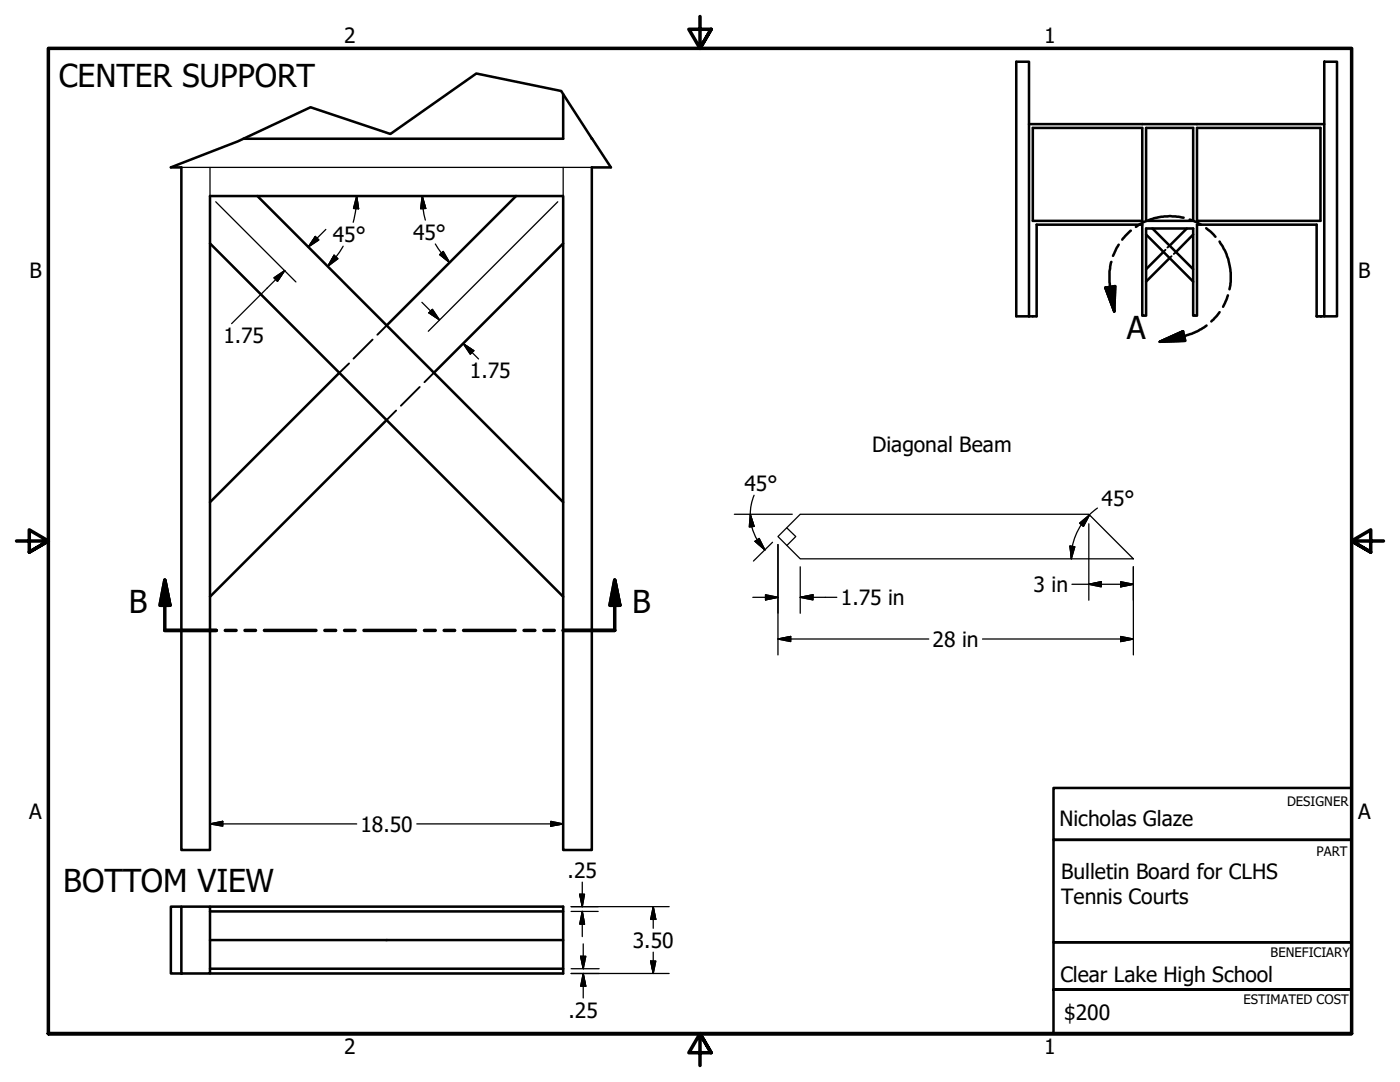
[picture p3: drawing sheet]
<svg xmlns="http://www.w3.org/2000/svg" width="279mm" height="216mm" viewBox="0 0 279 216" stroke-linecap="round" stroke-linejoin="round" font-family="sans-serif">
<!-- layer: Visible (ANSI) -->
<g fill="none" stroke="#000" stroke-width=".51">
<path d="M112.4 18.8v8.9h-63.8M264.3 12.3h2.5v50.8h-2.5zM34.1 33.4h2.1v136.2h5.7v-130.5h70.5v130.5h5.7v-136.2h3.8M51.4 39.1l61 61.1M103 39.1l-25.8 25.9M118.1 27.6l.1 .1M205.4 24.8h58.9M206.1 25.5h21.9v18.6h-21.9zM228.7 25.5h9.4v18.6h-9.4zM238.9 25.5h24.6v18.6h-24.6zM41.9 48.6l70.5 70.5M112.4 48.6l-25.8 25.8"/>
<path d="M228.7 46.8l9.4 9.4M230 45.6l8.1 8.1M232.2 50.3l-3.5 3.4M233.4 51.5l-4.7 4.7M236.9 45.6l-3.5 3.4M238.1 46.8l-3.4 3.5M67.8 74.4l-25.9 25.8M205.4 63.1v-50.8h-2.6v50.8h4.1v-18.3h21.1v18.2h.7v-17.4h9.4v17.4h.8v-18.2h23.9v18.3h1.5M77.2 83.8l-35.3 35.3M36.2 180.9h5.7v13.3h-5.7zM36.2 180.9h-2.1v13.3h2.1M41.9 180.9h70.5v13.3h-70.5"/>
<path d="M41.9 187.6h70.5M41.9 193.3h70.5M41.9 181.9h70.5"/>
</g>
<g fill="#000">
<circle cx="262.8" cy="63.1" r=".25"/>
<circle cx="263.5" cy="63.1" r=".25"/>
</g>
<!-- layer: Hidden (ANSI) -->
<path d="M232.6 49.8l-.4 .5M233.4 49l-.4 .4M233.8 51.1l-.4 .4M234.7 50.3l-.4 .4M69.7 72.5l-1.9 1.9M74.4 67.8l-3.9 3.8M77.2 65l-1.9 1.8M83.8 77.2l-3.8 3.8M86.6 74.4l-1.9 1.9M79.1 81.9l-1.9 1.9" fill="none" stroke="#000" stroke-width=".38"/>
<!-- layer: Break Line (ANSI) -->
<path d="M34.1 33.4a222.9 222.9 0 0 0 27.9-12l15.9 5.3 17.2-12 16.9 3.5 9.9 15.2" fill="none" stroke="#000" stroke-width=".51"/>
<!-- layer: Detail Boundary (ANSI) -->
<path d="M220.6 57.4l2-.3-.2 5.1zM221.8 52.3a11.4 11.4 0 0 0-.2 4.9l.8 5M223.3 48.8l-1.2 2.3M225.7 46l-1.7 1.8M236.2 43.4a11.9 11.9 0 0 0-9.5 1.9M237.4 43.8l2.3 1M240.7 45.5l1.9 1.7M243.4 48.2a12.4 12.4 0 0 1 2 9.5M245 58.9l-.9 2.3M231.5 68.2l4.6-2.1 .4 1.9zM240.8 65a12.9 12.9 0 0 1-4.5 2.1l-4.8 1.1M243.4 62.3l-1.7 1.8" fill="none" stroke="#000" stroke-width=".51"/>
<path d="M220.6 57.4l1.8 4.8zM220.6 57.4l2-.3-.2 5.1zM231.5 68.2l4.6-2.1zM231.5 68.2l4.6-2.1 .4 1.9z" fill="#000" stroke="#000" stroke-width=".51"/>
<!-- layer: Section Line (ANSI) -->
<g fill="none" stroke="#000" stroke-width=".7">
<path d="M32.9 115.8l1 5h-2zM32.9 115.8v10h10.3M122.7 115.8l1 5h-2zM122.7 115.8v10h-10.3M45 125.8h2.1M48.9 125.8h2.1M52.8 125.8h10.3M64.8 125.8h2.2M68.8 125.8h2.1M72.6 125.8h10.3M84.7 125.8h2.2M88.6 125.8h2.1"/>
<path d="M92.5 125.8h10.3M104.6 125.8h2.1M108.5 125.8h2.1"/>
</g>
<path d="M32.9 115.8l1 5zM32.9 115.8l1 5h-2zM122.7 115.8l1 5zM122.7 115.8l1 5h-2z" fill="#000" stroke="#000" stroke-width=".7"/>
<!-- layer: Border (ANSI) -->
<path d="M139.7 3.3v6.4l-2.2-3.9h4.4l-2.2 3.9 2.2-3.9M3.3 107.9h6.4l-3.9-2.2v4.5l3.9-2.3-3.9 2.3M276.1 107.9h-6.4l3.9-2.2v4.5l-3.9-2.3 3.9 2.3M9.7 206.2v-196.5h260v196.5h-260h260M141.9 210.1l-2.2-3.9 2.2 3.9h-4.4l2.2-3.9v6.4" fill="none" stroke="#000" stroke-width=".7"/>
<!-- layer: Title (ANSI) -->
<path d="M210.2 157.2h59.5v10.4h-59.5zM210.2 167.6h59.5v20.4h-59.5zM210.2 188h59.5v18.2h-59.5v-8.7h59.5h-59.5z" fill="none" stroke="#000" stroke-width=".51"/>
<!-- layer: Sketch Geometry (ANSI) -->
<path d="M35.9 33.4h82.1M41.9 33.4v5.7M112.4 33.4v5.7M155.3 107.1l4.4-4.5h57.6l8.9 8.9h-66.5zM157 105.3l1.8 1.8-1.8 1.7" fill="none" stroke="#000" stroke-width=".25"/>
<!-- layer: Dimension (ANSI) -->
<g fill="none" stroke="#000" stroke-width=".25">
<path d="M71.2 39.1l.4 2.6-1.1-.1zM71.2 39.1l-.2 2.5-.5 2.8M84.3 39.1l.7 2.5-1.1 .1zM84.3 39.1l.2 2.6M43.1 40.3l16 16M54.7 55.4l2.1-1.4-1.4 2.1zM56.8 54l-10.6 10.6M62.9 47.2l.7 .7-2.1 1.4zM65 45.8l-3.5 3.5M66.7 50.9l.7 .7-2 1.5zM67.1 51.3l-1.7 1.8M68.5 49.1l-1.5 2.2"/>
<path d="M84.4 41.6l.5 2.3M86.9 48.7l1.2 1.8M87.8 50.8l.7-.6 1.2 2.2zM88.1 50.5l1.6 1.9M111.3 40.3l-25.8 25.8M84.2 60.3l3.5 3.5M86.3 61.7l1.4 2.1-2.1-1.4zM92.5 68.6l2.1 1.4-.7 .7zM92.5 68.6l3 3M150.5 98.8l-.6 1.9a9.8 9.8 0 0 0 .2 4.4M146.6 102.6h11.5M149.7 102.6l.8 2.4-1 .2z"/>
<path d="M150 105.1l.5 1.4 .6 1.2M150.2 119.2h5.1M150.7 108l.8-.6 1.2 2.3zM151.1 107.8l1.6 1.9M152.8 118.7l2.5 .5-2.5 .5zM154.2 108.2l-3.8 3.8M155.3 108.6v22.1M159.7 119.2l2.5-.5v1zM159.7 119.2h7.3M159.7 113.1v9.3M213.6 109l.9 .1-.7 2.4zM213.9 116.6h12.3"/>
<path d="M214 109l-.2 2.5M215.5 104.4l1.9-1.7-1.2 2.3zM215.8 104.7l-1 1.8-.8 2.5M217.3 116.6l2.5-.5v1zM217.3 104.5v15.3M217.4 102.7l-1.6 2M219 101.4l-1.6 1.4M223.6 116.1l2.6 .5-2.6 .5zM226.2 113.1v17.6M155.3 127.5l2.5-.5v1zM155.3 127.5h30.1M196.1 127.5h30.1"/>
<path d="M223.6 127l2.6 .5-2.6 .5zM41.9 164.4l2.5-.5v.9zM41.9 164.4h29.3M83.2 164.4h29.2M109.9 163.9l2.5 .5-2.5 .4zM115.7 178.4h.9l-.4 2.5zM116.2 176v4.9M114 194.2h19.5M114 180.9h19.5M114 181.9h5.4M114 193.3h5.6M115.9 190.8h1l-.5 2.5z"/>
<path d="M116.2 181.9l.4 2.5h-.9zM116.2 181.9v5M116.4 194.2l.5 2.6h-1zM116.4 188.3v5M116.4 194.2v4.9M129.9 191.8h1l-.5 2.4zM130.4 180.9l.5 2.6h-1zM130.4 180.9v4.3M130.4 190v4.2"/>
</g>
<g fill="#000" stroke="#000" stroke-width=".25">
<path d="M56.8 54l-1.4 2.1zM54.7 55.4l2.1-1.4-1.4 2.1zM62.9 47.2l-1.4 2.1zM62.9 47.2l.7 .7-2.1 1.4zM66.7 50.9l-1.3 2.2zM66.7 50.9l.7 .7-2 1.5zM71.2 39.1l.4 2.6zM71.2 39.1l.4 2.6-1.1-.1zM84.3 39.1l.7 2.5zM84.3 39.1l.7 2.5-1.1 .1zM87.8 50.8l1.9 1.6zM87.8 50.8l.7-.6 1.2 2.2z"/>
<path d="M85.6 62.4l2.1 1.4zM86.3 61.7l1.4 2.1-2.1-1.4zM92.5 68.6l2.1 1.4zM92.5 68.6l2.1 1.4-.7 .7zM149.7 102.6l.8 2.4zM149.7 102.6l.8 2.4-1 .2zM150.7 108l2 1.7zM150.7 108l.8-.6 1.2 2.3zM152.8 119.7l2.5-.5zM152.8 118.7l2.5 .5-2.5 .5zM159.7 119.2l2.5-.5zM159.7 119.2l2.5-.5v1z"/>
<path d="M213.6 109l.2 2.5zM213.6 109l.9 .1-.7 2.4zM217.4 102.7l-1.2 2.3zM215.5 104.4l1.9-1.7-1.2 2.3zM217.3 116.6l2.5-.5zM217.3 116.6l2.5-.5v1zM223.6 117.1l2.6-.5zM223.6 116.1l2.6 .5-2.6 .5zM155.3 127.5l2.5-.5zM155.3 127.5l2.5-.5v1zM223.6 128l2.6-.5zM223.6 127l2.6 .5-2.6 .5z"/>
<path d="M41.9 164.4l2.5-.5zM41.9 164.4l2.5-.5v.9zM109.9 164.8l2.5-.4zM109.9 163.9l2.5 .5-2.5 .4zM115.7 178.4l.5 2.5zM115.7 178.4h.9l-.4 2.5zM115.9 190.8l.5 2.5zM115.9 190.8h1l-.5 2.5zM116.2 181.9l.4 2.5zM116.2 181.9l.4 2.5h-.9zM116.4 194.2l.5 2.6zM116.4 194.2l.5 2.6h-1z"/>
<path d="M129.9 191.8l.5 2.4zM129.9 191.8h1l-.5 2.4zM130.4 180.9l.5 2.6zM130.4 180.9l.5 2.6h-1z"/>
</g>
<g font-size="6.3">
<text x="11.7" y="17.3">CENTER SUPPORT</text>
<text x="224.9" y="67.6">A</text>
<text x="25.7" y="122.3">B</text>
<text x="126.2" y="122.3">B</text>
<text x="12.6" y="178">BOTTOM VIEW</text>
</g>
<g font-size="4.2">
<text x="68.7" y="8.6">2</text>
<text x="208.4" y="8.6">1</text>
<text x="82.4" y="47.8">45°</text>
<text x="66.4" y="48.3">45°</text>
<text x="5.9" y="55.5">B</text>
<text x="271.1" y="55.5">B</text>
<text x="44.6" y="68.5">1.75</text>
<text x="93.8" y="75.5">1.75</text>
<text x="174.1" y="90.1">Diagonal Beam</text>
<text x="148.6" y="98">45°</text>
<text x="219.8" y="101">45°</text>
<text x="206.2" y="118.1">3 in</text>
<text x="167.8" y="120.7">1.75 in</text>
<text x="186.1" y="129">28 in</text>
<text x="5.8" y="163.4">A</text>
<text x="71.9" y="165.9">18.50</text>
<text x="211.5" y="164.9">Nicholas Glaze</text>
<text x="271" y="163.4">A</text>
<text x="113.3" y="175.2">.25</text>
<text x="211.8" y="175.4">Bulletin Board for CLHS</text>
<text x="211.8" y="180.4">Tennis Courts</text>
<text x="126.3" y="189.1">3.50</text>
<text x="211.6" y="196">Clear Lake High School</text>
<text x="113.5" y="203.1">.25</text>
<text x="212.4" y="203.5">$200</text>
<text x="68.7" y="210.3">2</text>
<text x="208.4" y="210.3">1</text>
</g>
<g font-size="2.6">
<text x="256.9" y="160.8">DESIGNER</text>
<text x="262.8" y="170.8">PART</text>
<text x="253.6" y="191">BENEFICIARY</text>
<text x="248.2" y="200.4">ESTIMATED COST</text>
</g>
</svg>
